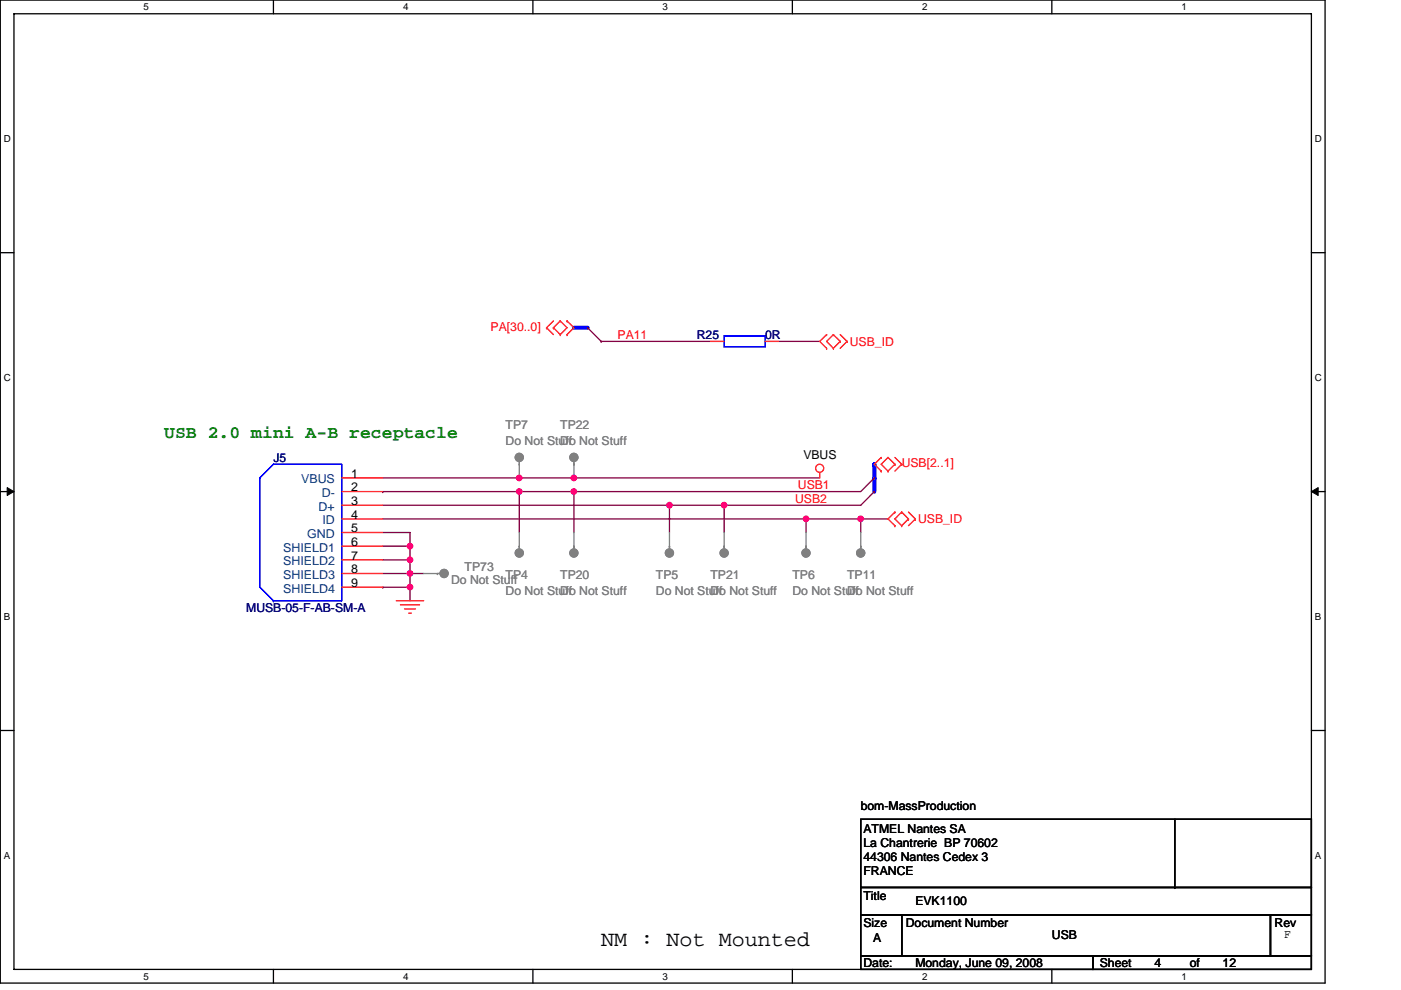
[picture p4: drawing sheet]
<svg xmlns="http://www.w3.org/2000/svg" width="297mm" height="210mm" viewBox="0 0 297 210" stroke-linecap="round" stroke-linejoin="round" font-family="sans-serif">
<path d="M.1 0h280.8v208.5h-280.8zM3 2.9h275v202.7h-275z" fill="none" stroke="#000" stroke-width=".28"/>
<g fill="#fff">
<path d="M30.5 .3h1.1v2.3h-1.1z"/>
<path d="M30.5 205.9h1.1v2.3h-1.1z"/>
</g>
<path d="M58 0v2.9M58 205.6v2.9" fill="none" stroke="#000" stroke-width=".28"/>
<g fill="#fff">
<path d="M85.5 .3h1.1v2.3h-1.1z"/>
<path d="M85.5 205.9h1.1v2.3h-1.1z"/>
</g>
<path d="M113 0v2.9M113 205.6v2.9" fill="none" stroke="#000" stroke-width=".28"/>
<g fill="#fff">
<path d="M140.5 .3h1.1v2.3h-1.1z"/>
<path d="M140.5 205.9h1.1v2.3h-1.1z"/>
</g>
<path d="M168 0v2.9M168 205.6v2.9" fill="none" stroke="#000" stroke-width=".28"/>
<g fill="#fff">
<path d="M195.5 .3h1.2v2.3h-1.2z"/>
<path d="M195.5 205.9h1.2v2.3h-1.2z"/>
</g>
<path d="M223 0v2.9M223 205.6v2.9" fill="none" stroke="#000" stroke-width=".28"/>
<g fill="#fff">
<path d="M250.5 .3h1.2v2.3h-1.2z"/>
<path d="M250.5 205.9h1.2v2.3h-1.2z"/>
<path d="M.8 28.3h1.5v2.3h-1.5z"/>
<path d="M278.8 28.3h1.5v2.3h-1.5z"/>
<path d="M.8 78.9h1.5v2.3h-1.5z"/>
<path d="M278.8 78.9h1.5v2.3h-1.5z"/>
</g>
<path d="M.1 53.6h2.9M278 53.6h2.9" fill="none" stroke="#000" stroke-width=".28"/>
<g fill="#fff">
<path d="M.8 129.6h1.4v2.3h-1.4z"/>
<path d="M278.8 129.6h1.4v2.3h-1.4z"/>
</g>
<path d="M.1 104.3h2.9M278 104.3h2.9" fill="none" stroke="#000" stroke-width=".28"/>
<path d="M1.5 103.4l1.5 .9-1.5 .8zM278 104.3l1.5-.9v1.7z" fill="#000" stroke="#000" stroke-width=".21"/>
<g fill="#fff">
<path d="M.8 180.3h1.4v2.3h-1.4z"/>
<path d="M278.8 180.3h1.4v2.3h-1.4z"/>
</g>
<path d="M.1 154.9h2.9M278 154.9h2.9M182.5 173.8h95.5v14.4h-95.5zM249.1 173.8v14.4M182.5 188.2h95.5v5.8h-95.5zM182.5 194h8.7v8.7h-8.7zM191.2 194h78.2v8.7h-78.2zM249.1 188.2h.1M269.4 194h8.6v8.7h-8.6zM182.5 202.7h49.2v2.9h-49.2zM231.7 202.7h46.3v2.9h-46.3z" fill="none" stroke="#000" stroke-width=".28"/>
<g fill="none" stroke="#800040" stroke-width=".28">
<path d="M124.6 69.5h.1M124.6 69.5l2.9 2.9M127.5 72.4h.1M127.5 72.4h23.1M165.1 72.4h8.7M81.1 107.2h60.8v5.7M81.1 110.1h89.8v2.8M81.1 118.7h5.8M81.1 115.8h5.8M81.1 112.9h5.8v2.9M81.1 104.3h29v8.6M81.1 104.3h.1"/>
<path d="M81.1 101.4h29M86.9 118.7h.1M86.9 115.8h.1M86.9 115.8v5.8M110.1 104.3h.1M110.1 101.4h.1M110.1 101.4h63.7M121.7 104.3h.1M121.7 101.4h.1M121.7 104.3v8.6M141.9 107.2h11.6v5.7M141.9 107.2h.1"/>
<path d="M153.5 107.2h.1M170.9 110.1h11.6v2.8M170.9 110.1h.1M182.5 110.1h.1M182.5 110.1h5.8M185.4 101.4h.1M185.4 104.3h.1M185.4 101.4l-2.9 2.9h-72.4M185.4 104.3l-2.9 2.9h-29M81.1 124.5h.1M81.1 121.6h5.8M81.1 124.5h5.8"/>
<path d="M86.9 124.5v2.9M86.9 121.6v2.9M86.9 121.6h.1M86.9 121.6h2.9"/>
</g>
<g fill="#f0f" stroke="#f0f" stroke-width=".28">
<circle cx="153.5" cy="107.1" r=".57"/>
<circle cx="182.5" cy="110" r=".57"/>
<circle cx="86.9" cy="124.5" r=".57"/>
<circle cx="86.9" cy="121.6" r=".57"/>
<circle cx="86.9" cy="118.7" r=".57"/>
<circle cx="86.9" cy="115.8" r=".57"/>
<circle cx="121.7" cy="101.4" r=".57"/>
<circle cx="170.9" cy="110" r=".57"/>
<circle cx="141.9" cy="107.1" r=".57"/>
<circle cx="121.7" cy="104.3" r=".57"/>
<circle cx="110.1" cy="104.3" r=".57"/>
<circle cx="110.1" cy="101.4" r=".57"/>
</g>
<path d="M121.7 69.5h2.9M185.4 98.5h.1M185.4 98.5v5.8M185.4 101.4h.1" fill="none" stroke="#00f" stroke-width=".87"/>
<g fill="none" stroke="#f00" stroke-width=".28">
<path d="M115.9 69.5h.1M115.9 69.5l1.4 1.5M117.3 69.5h.1M117.3 68.1l-1.4 1.4M117.3 69.5l1.5 1.5M118.8 68.1h.1M118.8 71h.1M118.8 68.1l1.4 1.4-1.4 1.5M118.8 68.1l-1.5 1.4M120.2 71h.1M120.2 68.1h.1M120.2 68.1l1.5 1.4-1.5 1.5"/>
<path d="M150.6 72.4h2.9M162.2 72.4h2.9M175.3 71h.1M175.3 73.9h.1M175.3 71l-1.5 1.4 1.5 1.5M176.7 73.9h.1M176.7 71h.1M176.7 71l-1.4 1.4 1.4 1.5M176.7 71l1.4 1.4M178.1 72.4h.1M178.1 72.4l-1.4 1.5M178.1 71l1.5 1.4"/>
<path d="M179.6 72.4h.1M179.6 72.4l-1.5 1.5M186.8 99.9h.1M186.8 97h.1M186.8 97l-1.4 1.5 1.4 1.4M188.3 97h.1M188.3 99.9h.1M188.3 97l-1.5 1.5 1.5 1.4M188.3 97l1.4 1.5M189.7 98.5h.1M189.7 97l1.5 1.5M189.7 98.5l-1.4 1.4"/>
<path d="M191.2 98.5h.1M191.2 98.5l-1.5 1.4M72.5 101.4h8.6M72.5 104.3h8.6M72.5 107.2h8.6M72.5 112.9h8.6M72.5 115.8h8.6M72.5 118.7h8.6M72.5 110.1h8.6M173.8 100.2v1.2M189.7 108.6h.1M189.7 111.5h.1"/>
<path d="M189.7 108.6l-1.4 1.5 1.4 1.4M191.2 111.5h.1M191.2 108.6h.1M191.2 108.6l-1.5 1.5 1.5 1.4M191.2 108.6l1.4 1.5M192.6 110.1h.1M192.6 110.1l-1.4 1.4M192.6 108.6l1.5 1.5M194.1 110.1h.1M194.1 110.1l-1.5 1.4M72.5 121.6h8.6M72.5 124.5h8.6"/>
<path d="M84 127.4h5.8M84.9 128.3h4.1M85.8 129.2h2.3M86.7 130h.5"/>
<circle cx="173.8" cy="99.3" r=".86"/>
</g>
<g fill="#808080" stroke="#808080" stroke-width=".28">
<circle cx="141.9" cy="117.3" r=".86"/>
<circle cx="94.2" cy="121.6" r=".86"/>
<circle cx="182.5" cy="117.3" r=".86"/>
<circle cx="110.1" cy="117.3" r=".86"/>
<circle cx="110.1" cy="97" r=".86"/>
<circle cx="121.7" cy="117.3" r=".86"/>
<circle cx="170.9" cy="117.3" r=".86"/>
<circle cx="121.7" cy="97" r=".86"/>
<circle cx="153.5" cy="117.3" r=".86"/>
</g>
<g fill="none" stroke="#808080" stroke-width=".28">
<path d="M110.1 98.5h.1M110.1 97.9v3.5M121.7 98.5h.1M121.7 97.9v3.5M110.1 115.8h.1M110.1 112.9v3.5M121.7 115.8h.1M121.7 112.9v3.5M141.9 115.8h.1M141.9 112.9v3.5M153.5 115.8h.1M153.5 112.9v3.5"/>
<path d="M170.9 115.8h.1M170.9 112.9v3.5M182.5 115.8h.1M182.5 112.9v3.5M89.8 121.6h3.5M92.7 121.6h.1"/>
</g>
<path d="M153.5 71.2h8.7v2.4h-8.7zM55.1 101.4l2.9-2.9h14.5v28.9h-14.5M55.1 101.4v23.1l2.9 2.9M55.1 101.4h.1M58 127.4h.1" fill="none" stroke="#00f" stroke-width=".28"/>
<text font-size="4.6" x="127.5" y="200.6">NM : Not Mounted</text>
<text font-size="3.7" fill="#008000" x="34.8" y="92.9">USB 2.0 mini A-B receptacle</text>
<g font-size="2.6" fill="#f00">
<text x="104" y="70.1">PA[30..0]</text>
<text x="130.9" y="71.8">PA11</text>
<text x="180.2" y="73.3">USB_ID</text>
<text x="191.2" y="99.1">USB[2..1]</text>
<text x="168.6" y="106.6">USB2</text>
<text x="169.2" y="103.7">USB1</text>
<text x="194.6" y="110.9">USB_ID</text>
</g>
<g font-size="2.6" fill="#000080">
<text x="147.7" y="71.8">R25</text>
<text x="162.2" y="71.8">0R</text>
<text x="58" y="97.9">J5</text>
<text x="52.2" y="129.8">MUSB-05-F-AB-SM-A</text>
</g>
<g font-size="2.6" fill="#808080">
<text x="107.2" y="91">TP7</text>
<text x="107.2" y="94.4">Do Not Stuff</text>
<text x="118.8" y="91">TP22</text>
<text x="118.8" y="94.4">Do Not Stuff</text>
<text x="95.6" y="124">Do Not Stuff</text>
<text x="98.5" y="121.1">TP73</text>
<text x="107.2" y="122.8">TP4</text>
<text x="118.8" y="122.8">TP20</text>
<text x="139.1" y="122.8">TP5</text>
<text x="150.6" y="122.8">TP21</text>
<text x="168" y="122.8">TP6</text>
<text x="179.6" y="122.8">TP11</text>
<text x="107.2" y="126.3">Do Not Stuff</text>
<text x="118.8" y="126.3">Do Not Stuff</text>
<text x="139.1" y="126.3">Do Not Stuff</text>
<text x="150.6" y="126.3">Do Not Stuff</text>
<text x="168" y="126.3">Do Not Stuff</text>
<text x="179.6" y="126.3">Do Not Stuff</text>
</g>
<g font-size="2.6">
<text x="74.5" y="101.3">1</text>
<text x="170.3" y="97.3">VBUS</text>
<text x="74.5" y="104.2">2</text>
<text x="74.5" y="107.1">3</text>
<text x="74.5" y="110">4</text>
<text x="74.5" y="112.9">5</text>
<text x="74.5" y="115.8">6</text>
<text x="74.5" y="118.7">7</text>
<text x="74.5" y="121.6">8</text>
<text x="74.5" y="124.5">9</text>
<text x="182.5" y="171.7">bom-MassProduction</text>
<text x="183.1" y="176.7">ATMEL Nantes SA</text>
<text x="183.1" y="179.7">La Chantrerie BP 70602</text>
<text x="183.1" y="182.6">44306 Nantes Cedex 3</text>
<text x="183.1" y="185.6">FRANCE</text>
<text x="183.1" y="190.9">Title</text>
<text x="183.1" y="196.6">Size</text>
<text x="192" y="196.6">Document Number</text>
<text x="194.1" y="192">EVK1100</text>
<text x="270.2" y="196.6">Rev</text>
<text x="185.1" y="199.8">A</text>
<text x="223" y="199.3">USB</text>
<text x="272.2" y="199">F</text>
<text x="183.1" y="205">Date:</text>
<text x="194.1" y="205">Monday, June 09, 2008</text>
<text x="233.2" y="205">Sheet</text>
<text x="244.7" y="205">4</text>
<text x="252.3" y="205">of</text>
<text x="259.2" y="205">12</text>
</g>
<g font-size="2.6" fill="#004080">
<text x="63.8" y="102.5">VBUS</text>
<text x="68.2" y="105.4">D-</text>
<text x="67.6" y="108.3">D+</text>
<text x="68.4" y="111.2">ID</text>
<text x="60" y="117">SHIELD1</text>
<text x="60" y="119.9">SHIELD2</text>
<text x="65.1" y="114.1">GND</text>
<text x="60" y="122.8">SHIELD3</text>
<text x="60" y="125.7">SHIELD4</text>
</g>
<g font-size="2.1">
<text x="30.5" y="2.2">5</text>
<text x="85.5" y="2.2">4</text>
<text x="140.5" y="2.2">3</text>
<text x="195.5" y="2.2">2</text>
<text x="250.5" y="2.2">1</text>
<text x=".8" y="30.1">D</text>
<text x="278.8" y="30.1">D</text>
<text x=".8" y="80.8">C</text>
<text x="278.8" y="80.8">C</text>
<text x=".8" y="131.4">B</text>
<text x="278.8" y="131.4">B</text>
<text x=".8" y="182.1">A</text>
<text x="278.8" y="182.1">A</text>
<text x="30.5" y="207.8">5</text>
<text x="85.5" y="207.8">4</text>
<text x="140.5" y="207.8">3</text>
<text x="195.5" y="207.8">2</text>
<text x="250.5" y="207.8">1</text>
</g>
</svg>
